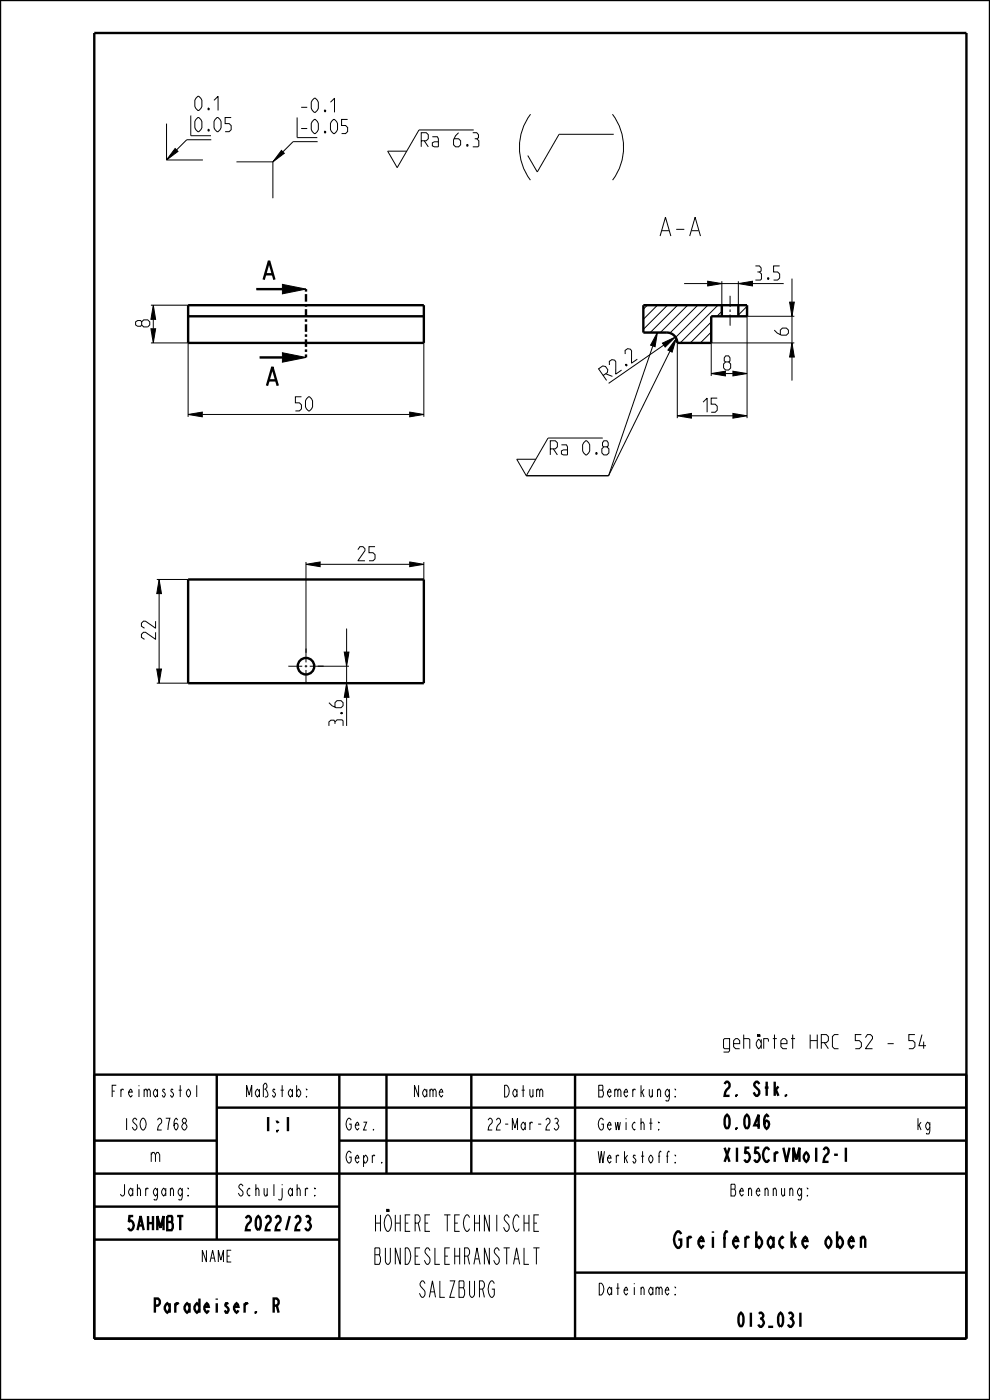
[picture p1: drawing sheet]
<svg xmlns="http://www.w3.org/2000/svg" width="210mm" height="297mm" viewBox="0 0 210 297" stroke-linecap="round" stroke-linejoin="round" font-family="sans-serif">
<g fill="#000">
<path d="M37.1 31.5l.6 .6-2.4 1.8zM59.7 31.9l.6 .6-2.4 1.8zM32.5 64.7l.5 3h-1zM32 69.7h1l-.5 3zM59.9 60.3l5 1-5 1zM59.9 74.8l5 1-5 1zM139.4 70.5l-.4 3-1-.3zM140.5 72.8l2.8-1.3-2.2 2.1zM143.4 71.8l-.8 2.9-.9-.4zM150.9 79.2l3-.5v1zM150.1 59.7l3 .5-3 .5zM156.6 60.2l3-.5v1z"/>
<path d="M155.5 78.7l3 .5-3 .5zM168 72.7l.5 3h-1zM167.5 64.1h1l-.5 3zM39.9 87.9l3-.5v1zM86.9 87.4l3 .5-3 .5zM143.7 88.2l3-.5v1zM155.5 87.7l3 .5-3 .5zM64.9 119.7l3-.5v1zM86.9 119.2l3 .5-3 .5zM33.8 122.9l.5 3h-1zM33.3 141.9h1l-.5 3zM73 138.3h1l-.5 3z"/>
<path d="M73.5 144.9l.5 3h-1z"/>
</g>
<g fill="none" stroke="#000" stroke-width=".21">
<path d="M35.3 26.2v7.7M35.3 33.9h7.7M37.1 31.5l.6 .6-2.4 1.8zM44.8 29.6h-5.2l-4.3 4.3M50.2 34.3h7.7M57.9 34.3v7.8M59.7 31.9l.6 .6-2.4 1.8zM67.4 30.1h-5.2l-4.3 4.2M100.5 27.6h-11.6l-4.6 8-2.1-3.5h4.1M112.5 24.2a11.6 11.6 0 0 0 0 14M129.9 24.2a11.6 11.6 0 0 1 0 14M130.2 28.5h-11.6l-4.6 8-2.1-3.5"/>
<path d="M150.1 59.7l3 .5-3 .5zM153.1 59.7v5M156.6 59.7v5M168 59.1v5M32 69.7h1l-.5 3zM32 72.7h7.9v15.7M32 64.7h7.9M32.5 64.7l.5 3h-1zM59.9 60.3l5 1-5 1zM59.9 74.8l5 1-5 1zM89.9 72.7v15.7M137.3 64.7l-.8 .9"/>
<path d="M138.5 73.4l-9.4 27.5M139.4 70.5l-.4 3-1-.3zM139.5 64.7l-3 3M140.5 72.8l2.8-1.3-2.2 2.1zM140.8 73.2l-11.7 8.1M141.6 64.7l-5.1 5.2M142.1 74.5l-13 26.4M143.4 71.8l-.8 2.9-.9-.4zM143.7 72.7v16M143.7 64.7l-5.8 5.8M145.1 60.2h5M145.9 64.7l-5.8 5.8"/>
<path d="M148 64.7l-5.9 6M150.1 64.7l-6.8 6.9M150.9 79.2l3-.5v1zM150.9 68.3l-4.5 4.4M150.9 70.4l-2.3 2.3M150.9 72.6l-.2 .1M152.3 64.7l-8 8M153.1 66.1l-1 1M153.1 60.2h3.5M155.5 78.7l3 .5-3 .5zM156.6 60.2l3-.5v1zM158.5 65l-1.9 1.8"/>
<path d="M159.6 60.2h6.6M167.5 64.1h1l-.5 3zM168 72.7l.5 3h-1zM168 67.1v5.6M168 75.7v5M168.5 72.7h-17.6v7M168.5 67.1h-10v21.6M39.9 87.9l3-.5v1zM42.9 87.9h44M86.9 87.4l3 .5-3 .5zM113.7 97.4h-4.1l2 3.5M127.9 92.9h-11.6l-4.7 8"/>
<path d="M143.7 88.2l3-.5v1zM146.7 88.2h8.8M155.5 87.7l3 .5-3 .5zM64.9 119.7l3-.5v1zM64.9 119.2v19.3M67.9 119.7h19M86.9 119.2l3 .5-3 .5zM89.9 119.2v3.7M111.6 100.9h17.5M33.3 122.9h6.6M33.8 122.9l.5 3h-1zM33.8 125.9v16"/>
<path d="M73 138.3h1l-.5 3zM73.5 133.3v5M33.3 141.9h1l-.5 3zM33.3 144.9h6.6M67.4 141.3h6.6M73.5 144.9l.5 3h-1zM73.5 141.3v3.6"/>
</g>
<g fill="none" stroke="#000" stroke-width=".51">
<path d="M0 0h210v297h-210zM20 7h185v277h-185zM55.9 59.3l1.2-4 1.1 4M56.3 58.2h1.5M39.9 64.7h50v8h-50zM39.9 67.1h50M54.4 61.3h5.5M55.1 75.8h4.8M136.5 64.7h22v2.4h-7.6v5.6h-7.2a2.2 2.2 0 0 0-2.2-2.2h-5zM153.1 64.7v2.4M156.6 64.7v2.4M56.6 81.8l1.2-4 1.1 4"/>
<path d="M57 80.7h1.5M39.9 122.9h50v22h-50zM20 228h185v56M46 235h159M46 228v35M72 228v56M82 228v21M100 228v21M122 228v56M20 242h26M20 249h185M20 256h52"/>
<path d="M72 242h133M20 263h52M122 270h83"/>
</g>
<path d="M64.9 61.3v14.5" fill="none" stroke="#000" stroke-width=".51" stroke-dasharray=".5 .5 1.6 .5" stroke-linecap="butt"/>
<!-- layer: A_ACHSEN -->
<path d="M154.9 62.7v2.4M154.9 65.7v.5M154.9 66.7v2.4M64.9 137.6v2.9M61.2 141.3h2.9M64.6 141.3h.6M64.9 141.1v.5M64.9 142.1v3M65.7 141.3h3" fill="none" stroke="#000" stroke-width=".21"/>
<circle cx="64.9" cy="141.3" r="1.75" fill="none" stroke="#000" stroke-width=".51"/>
<text font-size="5.2" x="140.4" y="50.1">A-A</text>
<g font-size="4.6">
<text x="77.1" y="261.2">HÖHERE TECHNISCHE</text>
<text x="77.1" y="268.2">BUNDESLEHRANSTALT</text>
<text x="140.3" y="264.7">Greiferbacke oben</text>
<text x="87.6" y="275.2">SALZBURG</text>
</g>
<g font-size="3.9">
<text x="41.3" y="23.4">0.1</text>
<text x="63.9" y="23.8">-0.1</text>
<text x="41.3" y="27.9">0.05</text>
<text x="63.9" y="28.3">-0.05</text>
<text x="89.4" y="31.2">Ra 6.3</text>
<text x="160.2" y="59.4">3.5</text>
<text x="31.8" y="69.4" transform="rotate(-90 31.8 69.4)">8</text>
<text x="167.2" y="71.1" transform="rotate(-90 167.2 71.1)">6</text>
<text x="128.7" y="80.7" transform="rotate(-35 128.7 80.7)">R2.2</text>
<text x="153.5" y="78.5">8</text>
<text x="62.7" y="87.2">50</text>
<text x="149.1" y="87.5">15</text>
<text x="116.7" y="96.5">Ra 0.8</text>
<text x="75.9" y="119">25</text>
<text x="33" y="135.6" transform="rotate(-90 33 135.6)">22</text>
<text x="72.8" y="154" transform="rotate(-90 72.8 154)">3.6</text>
<text x="152.9" y="222.5">gehärtet HRC 52 - 54</text>
<text x="153.2" y="232.5">2. Stk.</text>
<text x="55.5" y="240">1:1</text>
<text x="153.2" y="239.5">0.046</text>
<text x="31.6" y="246.5">m</text>
<text x="153.2" y="246.5">X155CrVMo12-1</text>
<text x="26" y="261">5AHMBT</text>
<text x="50.8" y="261">2022/23</text>
<text x="30.8" y="278.5">Paradeiser. R</text>
<text x="155.3" y="281.5">013_031</text>
</g>
<g font-size="3.3">
<text x="22.3" y="232.7">Freimasstol</text>
<text x="51.2" y="232.7">Maßstab:</text>
<text x="87.1" y="232.7">Name</text>
<text x="106.1" y="232.7">Datum</text>
<text x="127.1" y="232.7">Bemerkung:</text>
<text x="25.2" y="239.7">ISO 2768</text>
<text x="73.2" y="239.7">Gez.</text>
<text x="102.2" y="239.7">22-Mar-23</text>
<text x="127.1" y="239.7">Gewicht:</text>
<text x="194.2" y="239.7">kg</text>
<text x="73.2" y="246.7">Gepr.</text>
<text x="127.1" y="246.7">Werkstoff:</text>
<text x="24.2" y="253.7">Jahrgang:</text>
<text x="49.2" y="253.7">Schuljahr:</text>
<text x="153.7" y="253.7">Benennung:</text>
<text x="42.1" y="267.7">NAME</text>
<text x="127.1" y="274.7">Dateiname:</text>
</g>
</svg>
